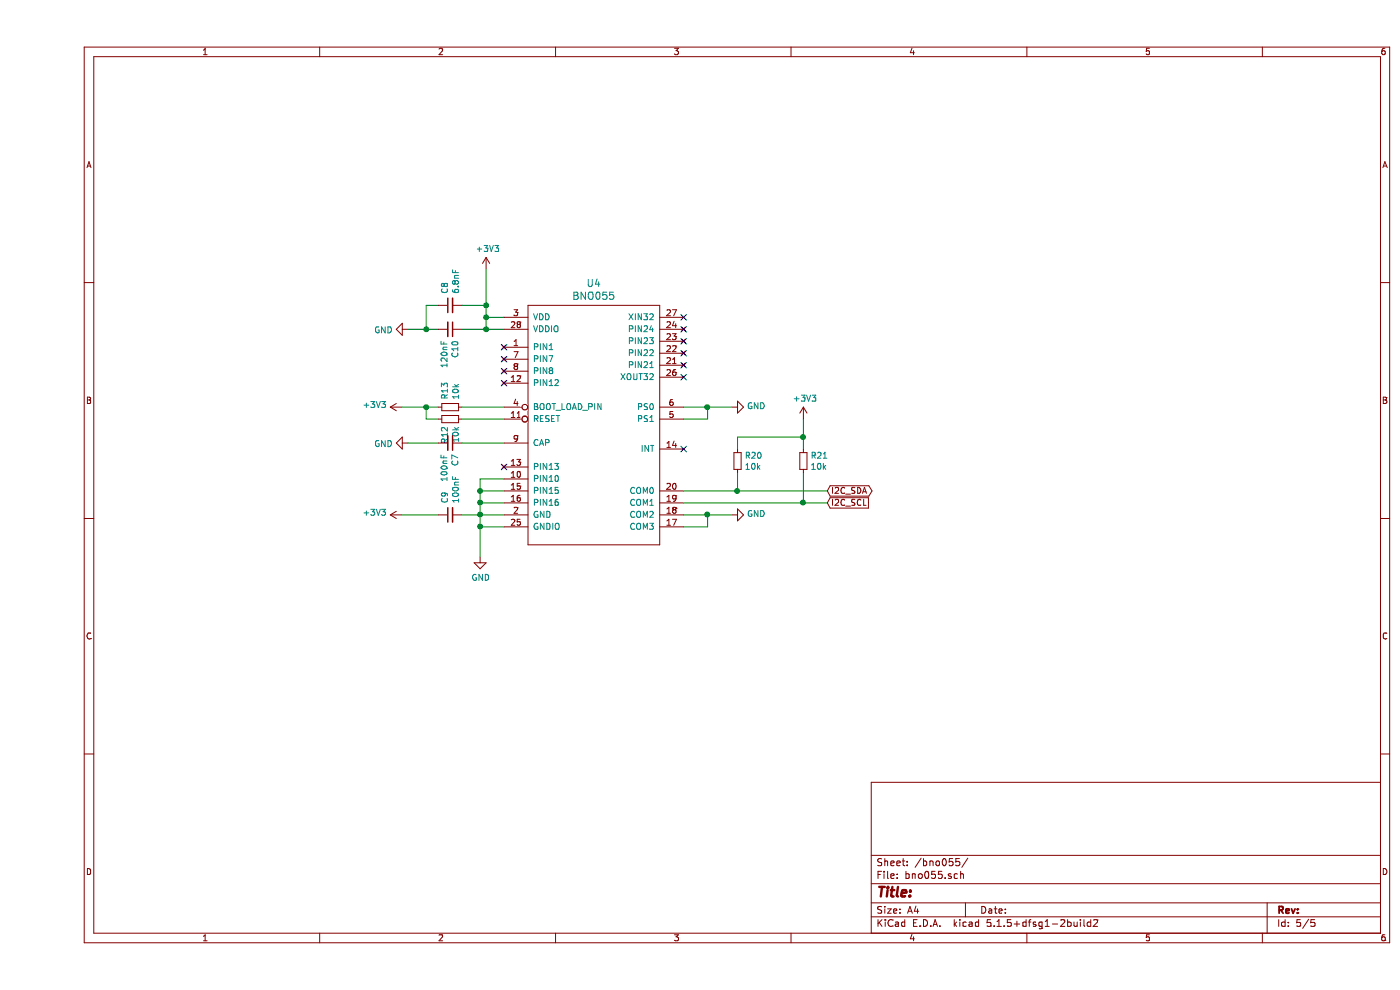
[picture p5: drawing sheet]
EESchema Schematic File Version 4
EELAYER 30 0
EELAYER END
$Descr A4 11693 8268
encoding utf-8
Sheet 5 5
Title ""
Date ""
Rev ""
Comp ""
Comment1 ""
Comment2 ""
Comment3 ""
Comment4 ""
$EndDescr
$Comp
L MEMS:BNO055 U4
U 1 1
P 3900 4550
F 0 "U4" H 4650 6737 60  0000 C CNN
F 1 "BNO055" H 4650 6631 60  0000 C CNN
F 2 "LGA:LGA-28-5832" H 4500 4500 60  0001 C CNN
F 3 "" H 3900 4700 60  0000 C CNN
	1    3900 4550
	1    0    0    -1  
$EndComp
$Comp
L devices:C_0603 C10
U 1 1
P 3450 2750
F 0 "C10" H 3542 2796 50  0000 L CNN
F 1 "120nF" H 3542 2705 50  0000 L CNN
F 2 "capacitors:C_0603" H 3450 2600 50  0001 C CNN
F 3 "" H 3450 2750 50  0000 C CNN
	1    3450 2750
	0    1    1    0   
$EndComp
$Comp
L devices:C_0603 C9
U 1 1
P 3450 4300
F 0 "C9" H 3542 4346 50  0000 L CNN
F 1 "100nF" H 3542 4255 50  0000 L CNN
F 2 "capacitors:C_0603" H 3450 4150 50  0001 C CNN
F 3 "" H 3450 4300 50  0000 C CNN
	1    3450 4300
	0    -1   -1   0   
$EndComp
$Comp
L devices:C_0603 C8
U 1 1
P 3450 2550
F 0 "C8" H 3542 2596 50  0000 L CNN
F 1 "6.8nF" H 3542 2505 50  0000 L CNN
F 2 "capacitors:C_0603" H 3450 2400 50  0001 C CNN
F 3 "" H 3450 2550 50  0000 C CNN
	1    3450 2550
	0    -1   -1   0   
$EndComp
$Comp
L devices:C_0603 C7
U 1 1
P 3450 3700
F 0 "C7" H 3542 3746 50  0000 L CNN
F 1 "100nF" H 3542 3655 50  0000 L CNN
F 2 "capacitors:C_0603" H 3450 3550 50  0001 C CNN
F 3 "" H 3450 3700 50  0000 C CNN
	1    3450 3700
	0    1    1    0   
$EndComp
$Comp
L devices:R_0603 R12
U 1 1
P 3450 3500
F 0 "R12" H 3509 3546 50  0000 L CNN
F 1 "10k" H 3509 3455 50  0000 L CNN
F 2 "resistors:R_0603" H 3450 3350 50  0001 C CNN
F 3 "" H 3450 3500 50  0000 C CNN
	1    3450 3500
	0    -1   1    0   
$EndComp
$Comp
L devices:R_0603 R13
U 1 1
P 3450 3400
F 0 "R13" H 3509 3446 50  0000 L CNN
F 1 "10k" H 3509 3355 50  0000 L CNN
F 2 "resistors:R_0603" H 3450 3250 50  0001 C CNN
F 3 "" H 3450 3400 50  0000 C CNN
	1    3450 3400
	0    -1   -1   0   
$EndComp
Wire Wire Line
	3550 3700 3900 3700
NoConn ~ 3900 2900
NoConn ~ 3900 3000
NoConn ~ 3900 3100
NoConn ~ 3900 3200
NoConn ~ 3900 3900
NoConn ~ 5400 3050
NoConn ~ 5400 2950
NoConn ~ 5400 2850
NoConn ~ 5400 2750
NoConn ~ 5400 3150
NoConn ~ 5400 2650
Wire Wire Line
	3900 4300 3700 4300
$Comp
L power-supply:GND #PWR0143
U 1 1
P 5800 3400
F 0 "#PWR0143" H 5800 3150 50  0001 C CNN
F 1 "GND" V 5805 3272 50  0000 R CNN
F 2 "" H 5800 3400 50  0000 C CNN
F 3 "" H 5800 3400 50  0000 C CNN
	1    5800 3400
	0    -1   -1   0   
$EndComp
$Comp
L power-supply:GND #PWR0144
U 1 1
P 3100 3700
F 0 "#PWR0144" H 3100 3450 50  0001 C CNN
F 1 "GND" V 3105 3572 50  0000 R CNN
F 2 "" H 3100 3700 50  0000 C CNN
F 3 "" H 3100 3700 50  0000 C CNN
	1    3100 3700
	0    1    1    0   
$EndComp
Wire Wire Line
	3900 4000 3700 4000
Wire Wire Line
	3700 4000 3700 4100
Connection ~ 3700 4300
Wire Wire Line
	3700 4300 3550 4300
Wire Wire Line
	3900 4100 3700 4100
Connection ~ 3700 4100
Wire Wire Line
	3700 4100 3700 4200
Wire Wire Line
	3900 4200 3700 4200
Connection ~ 3700 4200
Wire Wire Line
	3700 4200 3700 4300
$Comp
L power-supply:GND #PWR0145
U 1 1
P 5800 4300
F 0 "#PWR0145" H 5800 4050 50  0001 C CNN
F 1 "GND" V 5805 4172 50  0000 R CNN
F 2 "" H 5800 4300 50  0000 C CNN
F 3 "" H 5800 4300 50  0000 C CNN
	1    5800 4300
	0    -1   -1   0   
$EndComp
Wire Wire Line
	3900 4400 3700 4400
Wire Wire Line
	3700 4400 3700 4300
$Comp
L power-supply:GND #PWR0146
U 1 1
P 3700 4650
F 0 "#PWR0146" H 3700 4400 50  0001 C CNN
F 1 "GND" H 3705 4477 50  0000 C CNN
F 2 "" H 3700 4650 50  0000 C CNN
F 3 "" H 3700 4650 50  0000 C CNN
	1    3700 4650
	1    0    0    -1  
$EndComp
Wire Wire Line
	3700 4650 3700 4400
Connection ~ 3700 4400
Wire Wire Line
	5800 3400 5600 3400
Wire Wire Line
	5400 3500 5600 3500
Wire Wire Line
	5600 3500 5600 3400
Connection ~ 5600 3400
Wire Wire Line
	5600 3400 5400 3400
Wire Wire Line
	5800 4300 5600 4300
Wire Wire Line
	5400 4400 5600 4400
Wire Wire Line
	5600 4300 5600 4400
Connection ~ 5600 4300
Wire Wire Line
	5600 4300 5400 4300
Wire Wire Line
	3900 2750 3750 2750
Wire Wire Line
	3750 2750 3750 2650
Wire Wire Line
	3750 2650 3900 2650
$Comp
L power-supply:+3V3 #PWR0147
U 1 1
P 3750 2250
F 0 "#PWR0147" H 3750 2100 50  0001 C CNN
F 1 "+3V3" H 3765 2423 50  0000 C CNN
F 2 "" H 3750 2250 50  0000 C CNN
F 3 "" H 3750 2250 50  0000 C CNN
	1    3750 2250
	1    0    0    -1  
$EndComp
Wire Wire Line
	3750 2650 3750 2550
Connection ~ 3750 2650
Wire Wire Line
	3350 3700 3100 3700
Wire Wire Line
	3750 2750 3550 2750
Connection ~ 3750 2750
Wire Wire Line
	3550 2550 3750 2550
Connection ~ 3750 2550
Wire Wire Line
	3750 2550 3750 2250
Wire Wire Line
	3350 2750 3250 2750
Wire Wire Line
	3250 2750 3250 2550
Wire Wire Line
	3250 2550 3350 2550
$Comp
L power-supply:GND #PWR0148
U 1 1
P 3100 2750
F 0 "#PWR0148" H 3100 2500 50  0001 C CNN
F 1 "GND" V 3105 2622 50  0000 R CNN
F 2 "" H 3100 2750 50  0000 C CNN
F 3 "" H 3100 2750 50  0000 C CNN
	1    3100 2750
	0    1    1    0   
$EndComp
Wire Wire Line
	3250 2750 3100 2750
Connection ~ 3250 2750
Wire Wire Line
	3900 3400 3550 3400
Wire Wire Line
	3900 3500 3550 3500
Wire Wire Line
	3350 3500 3250 3500
Wire Wire Line
	3250 3500 3250 3400
Wire Wire Line
	3250 3400 3350 3400
$Comp
L power-supply:+3V3 #PWR0149
U 1 1
P 3050 3400
F 0 "#PWR0149" H 3050 3250 50  0001 C CNN
F 1 "+3V3" V 3065 3528 50  0000 L CNN
F 2 "" H 3050 3400 50  0000 C CNN
F 3 "" H 3050 3400 50  0000 C CNN
	1    3050 3400
	0    -1   -1   0   
$EndComp
Wire Wire Line
	3250 3400 3050 3400
Connection ~ 3250 3400
NoConn ~ 5400 3750
$Comp
L power-supply:+3V3 #PWR0150
U 1 1
P 3050 4300
F 0 "#PWR0150" H 3050 4150 50  0001 C CNN
F 1 "+3V3" V 3065 4428 50  0000 L CNN
F 2 "" H 3050 4300 50  0000 C CNN
F 3 "" H 3050 4300 50  0000 C CNN
	1    3050 4300
	0    -1   -1   0   
$EndComp
Wire Wire Line
	3350 4300 3050 4300
Text GLabel 6600 4100 2    50   BiDi ~ 0
I2C_SDA
Text GLabel 6600 4200 2    50   Input ~ 0
I2C_SCL
Wire Wire Line
	5400 4100 5850 4100
Wire Wire Line
	5400 4200 6400 4200
$Comp
L devices:R_0603 R20
U 1 1
P 5850 3850
F 0 "R20" H 5909 3896 50  0000 L CNN
F 1 "10k" H 5909 3805 50  0000 L CNN
F 2 "resistors:R_0603" H 5850 3700 50  0001 C CNN
F 3 "" H 5850 3850 50  0000 C CNN
	1    5850 3850
	1    0    0    -1  
$EndComp
$Comp
L devices:R_0603 R21
U 1 1
P 6400 3850
F 0 "R21" H 6459 3896 50  0000 L CNN
F 1 "10k" H 6459 3805 50  0000 L CNN
F 2 "resistors:R_0603" H 6400 3700 50  0001 C CNN
F 3 "" H 6400 3850 50  0000 C CNN
	1    6400 3850
	1    0    0    -1  
$EndComp
Wire Wire Line
	5850 4100 5850 3950
Connection ~ 5850 4100
Wire Wire Line
	5850 4100 6600 4100
Wire Wire Line
	6400 3950 6400 4200
Connection ~ 6400 4200
Wire Wire Line
	6400 4200 6600 4200
Wire Wire Line
	5850 3750 5850 3650
Wire Wire Line
	5850 3650 6400 3650
Wire Wire Line
	6400 3650 6400 3750
$Comp
L power-supply:+3V3 #PWR0161
U 1 1
P 6400 3500
F 0 "#PWR0161" H 6400 3350 50  0001 C CNN
F 1 "+3V3" H 6415 3673 50  0000 C CNN
F 2 "" H 6400 3500 50  0000 C CNN
F 3 "" H 6400 3500 50  0000 C CNN
	1    6400 3500
	1    0    0    -1  
$EndComp
Wire Wire Line
	6400 3500 6400 3650
Connection ~ 6400 3650
$EndSCHEMATC
